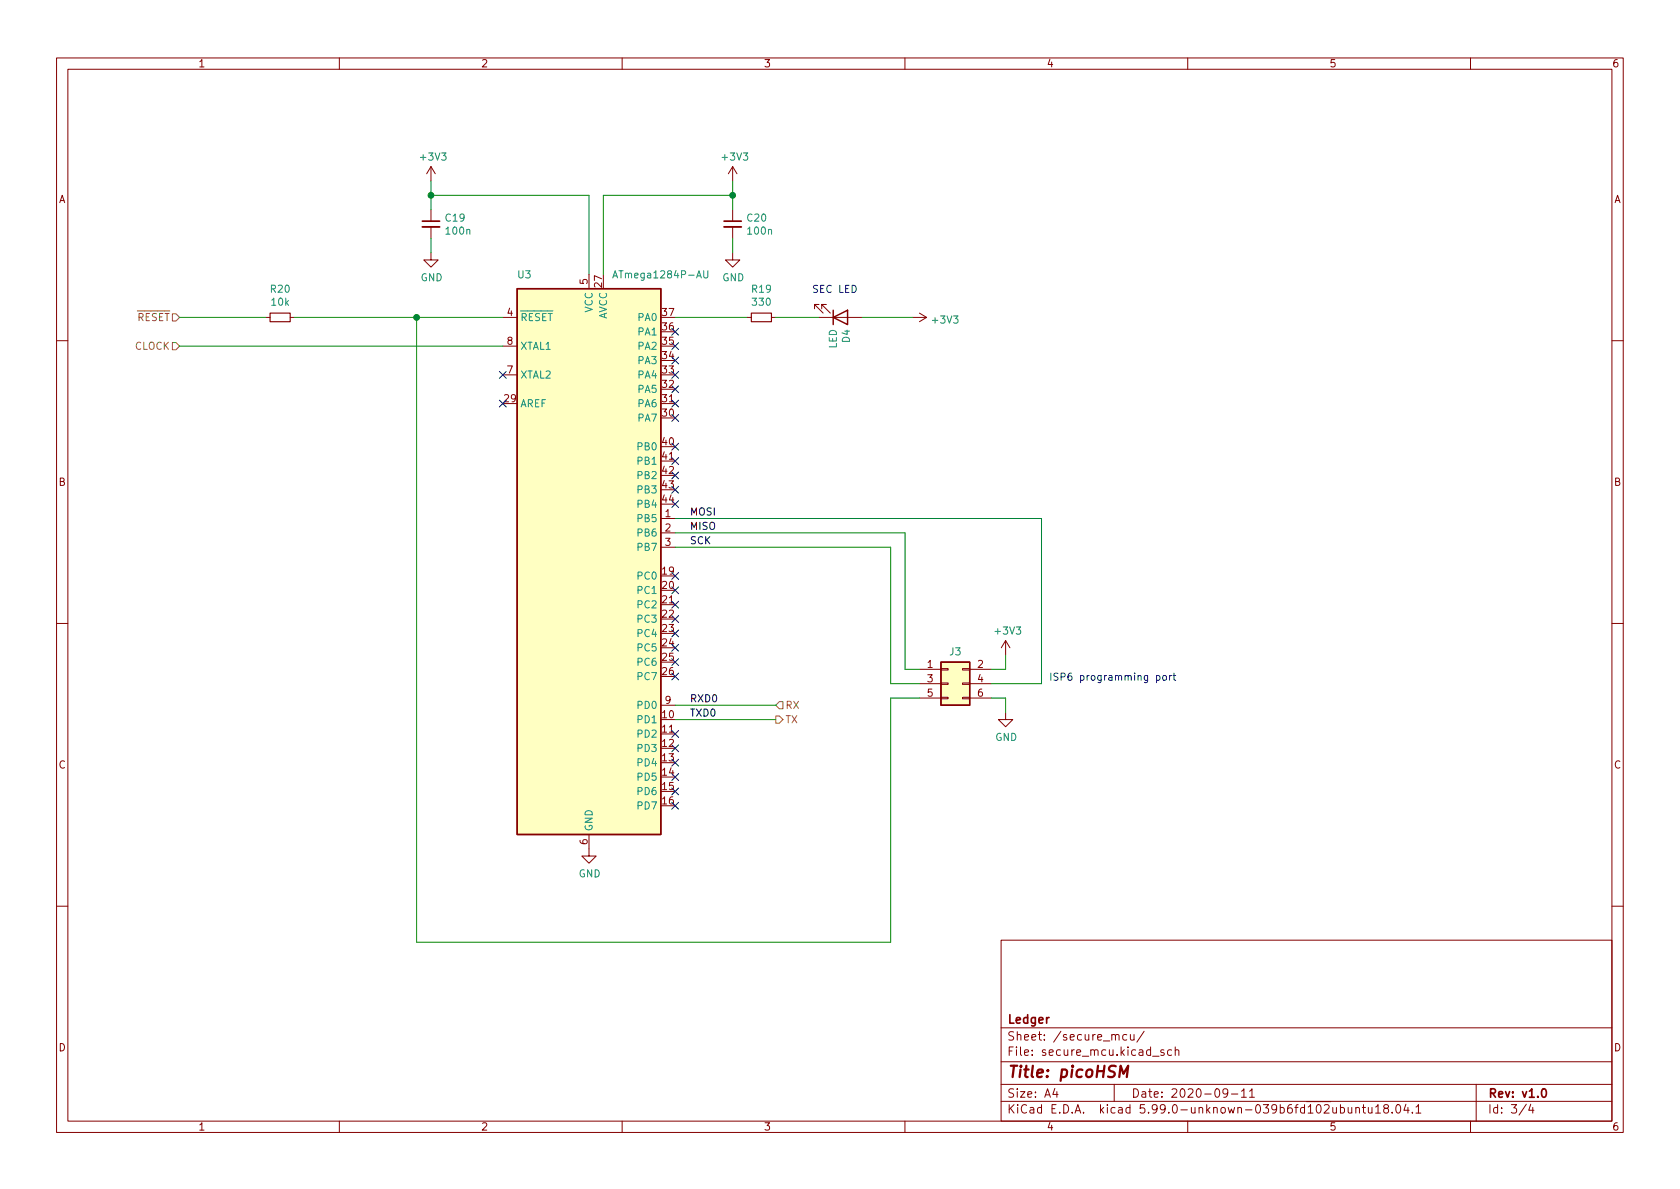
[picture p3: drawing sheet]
<svg xmlns="http://www.w3.org/2000/svg" width="297mm" height="210mm" viewBox="0 0 297 210" stroke-linecap="round" stroke-linejoin="round" font-family="sans-serif">
<g fill="none" stroke="#840000" stroke-width=".18">
<path d="M10 10.2h277v190.1h-277zM12 12.2h273v186.1h-273zM60 10.2v2M110 10.2v2M160 10.2v2M210 10.2v2M260 10.2v2M76.2 29.5l-.8 1.2M76.2 29.5v2.5M76.2 37.1v2M76.2 29.5l.8 1.2M129.5 29.5l-.7 1.2"/>
<path d="M129.5 29.5v2.5M129.5 37.1v2M129.5 29.5l.8 1.2M47 56.1h.8M51.3 56.1h.8M76.2 44.7v1.3h1.3l-1.3 1.2-1.3-1.2h1.3M76.2 40.1v2.1M88.9 56.1h2.5M104.1 48.5v2.5M129.5 44.7v1.3h1.3l-1.3 1.2-1.2-1.2h1.2M129.5 40.1v2.1M132.1 56.1h.7"/>
<path d="M136.4 56.1h.8M144 54.6v-.8h.8h-.8l1.5 1.6M144.8 56.1h7.6M145.3 54.6v-.8h.7h-.7l1.5 1.6M161.3 56.1h2.5M162.6 55.4l1.2 .7M163.8 56.1l-1.2 .8M10 60.2h2M88.9 66.3h2.5M88.9 61.2h2.5M116.8 71.4h2.6M285 60.2h2"/>
<path d="M116.8 91.7h2.6M116.8 94.2h2.6M116.8 96.8h2.6M116.8 81.5h2.6M10 110.2h2M116.8 106.9h2.6M162.6 118.4h3.8M166.4 118.2h1.2v.3h-1.2zM170.2 118.2h1.2v.3h-1.2zM171.4 118.4h3.9M177.8 113.3l-.8 1.2M177.8 113.3v2.5"/>
<path d="M177.8 113.3l.8 1.2M285 110.2h2M116.8 129.8h2.6M116.8 124.7h2.6M162.6 120.9h3.8M162.6 123.4h3.8M166.4 123.3h1.2v.3h-1.2zM166.4 120.8h1.2v.2h-1.2zM170.2 123.3h1.2v.3h-1.2zM170.2 120.8h1.2v.2h-1.2zM171.4 120.9h3.9M171.4 123.4h3.9"/>
<path d="M177.8 126v1.2h1.3l-1.3 1.3-1.3-1.3h1.3M104.1 147.6v3.8h1.3l-1.3 1.2-1.2-1.2h1.2M10 160.2h2M177 166.3h108v32h-108zM285 160.2h2M60 198.3v2M110 198.3v2M160 198.3v2M177 194.8h108M177 191.8h108M177 187.8h108M177 181.8h108"/>
<path d="M186.5 192.5l-.4 1h1M186.9 193v1M197 191.8v3M199.2 183l-.4-.1-.3 .3v.4l.1 .3h.6M199.9 182.9v1h.4l.2-.1M200.5 182.9v1M202.3 182.4l-1.3 1.9M203.8 186.8h1.1M205.8 185.7l-.4-.1-.2 .2 .1 .3 .5 .1v.4h-.6M207.1 185.7l-.4-.1-.3 .3v.4l.2 .3h.5M207.8 185.8l.2-.2 .4 .1v.9M207.8 185.1v1.5"/>
<path d="M210 198.3v2M217.1 193.2l-.3 .3-.4-.1-.2-.2 .2-.6 .4-.1 .2 .2a.99 .99 0 0 1-.4 1.3h-.2M217.7 193.5h1.2M219.5 193l.4-.5v1.5M219.5 194h.9M220.9 193l.5-.5v1.5M220.9 194h.9M239.7 196l.2-.2 .4 .1 .1 .9M239.7 195.8v1M240.9 195.8h.5M241.1 195.3v1.3l.3 .2M241.9 195.8l.1 1h.4l.2-.1"/>
<path d="M242.6 195.8v1M243.2 195.8l.4-.5v1.5M243.2 196.8h.9M244.9 196l-.3-.3 .1-.2 .2-.2 .5 .1 .1 .2-.1 .2-.6 .2-.2 .3v.2l.3 .3h.5l.1-.3-.1-.4-.2-.1M246.1 196.7v.1M247 195.4l.1-.1a.81 .81 0 0 1 .6 .7 .81 .81 0 0 1-.3 .8h-.1a.81 .81 0 0 1-.6-.6 .81 .81 0 0 1 .3-.8zM248.6 195.3l-.4 1h.9M248.9 195.8v1M249.7 196.7v.1M250.4 195.8l.4-.5v1.5M250.4 196.8h.8M260 198.3v2"/>
<path d="M261 191.8v6.5M269.9 195.3l-1.3 1.9M270.6 195.3l-.3 1h.9M271 195.8v1"/>
</g>
<path d="M74.7 39.1h3M128 39.1h3.1M272.8 192.6l.1-.1a.81 .81 0 0 1 .6 .7 .81 .81 0 0 1-.3 .8h-.1a.81 .81 0 0 1-.6-.6 .81 .81 0 0 1 .3-.8z" fill="none" stroke="#840000" stroke-width=".3"/>
<path d="M197.9 190.5l.2-2 .5 1.4 .9-1.4-.3 2" fill="none" stroke="#840000" stroke-width=".4"/>
<path d="M47.8 55.4h3.5v1.5h-3.5zM132.8 55.4h3.6v1.5h-3.6z" fill="none" stroke="#840000" stroke-width=".2"/>
<g fill="#ffffc2" stroke="#ffffc2" stroke-width=".18">
<path d="M91.4 51h25.4v96.6h-25.4z"/>
<path d="M166.4 117.1h5v7.6h-5z"/>
</g>
<path d="M91.4 51h25.4v96.6h-25.4zM147.3 56.1l2.6-1.2v2.5zM147.3 54.9v2.5M166.4 117.1h5v7.6h-5z" fill="none" stroke="#840000" stroke-width=".25"/>
<path d="M108.3 49.2l.5-1.3 .4 1.3M108.5 48.8h.6M124.4 47.9v1l.3 .3 .3-.1 .2-.2v-1" fill="none" stroke="#008484" stroke-width=".18"/>
<path d="M74.7 40.1h3M128 40.1h3.1" fill="none" stroke="#840000" stroke-width=".33"/>
<path d="M30.5 55.5h.6l.6 .6-.6 .7h-.6zM30.5 60.6h.6l.6 .6-.6 .6h-.6zM137.2 126.6h.6l.6 .6-.6 .7h-.6zM137.8 124.1h.6v1.2h-.6l-.6-.6z" fill="none" stroke="#848400" stroke-width=".18"/>
<path d="M204.5 119.5h.3l.3 .2-.1 .5h-.5M204.5 119.5v1.2M205.7 119.5h.3l.2 .2v.4l-.2 .2-.3-.1-.1-.1zM206.8 119.5v.8M207.1 119.5l-.3 .2M207.4 119.5h.5M207.6 119v1.1l.3 .2" fill="none" stroke="#0000c2" stroke-width=".18"/>
<g fill="none" stroke="#008400" stroke-width=".18">
<path d="M76.2 34.5h27.9v14M76.2 32v5.1M129.5 34.5h-22.8v14M129.5 32v5.1M31.7 56.1h15.3M52.1 56.1h36.8M73.7 56.1v110.5h83.8v-43.2h5.1M76.2 42.2v2.5M119.4 56.1h12.7M129.5 42.2v2.5M137.2 56.1h7.6M152.4 56.1h8.9"/>
<path d="M31.7 61.2h57.2M119.4 96.8h38.1v24.1h5.1M119.4 91.7h64.7v29.2h-8.8M119.4 94.2h40.6v24.2h2.6M177.8 115.8v2.6h-2.5M119.4 127.2h17.8M119.4 124.7h17.8M175.3 123.4h2.5v2.6"/>
</g>
<g fill="none" stroke="#000084" stroke-width=".18">
<path d="M118.8 58.1l1.2 1.2M120 58.1l-1.2 1.2M88.3 65.7l1.2 1.2M88.3 70.8l1.2 1.2M89.5 65.7l-1.2 1.2M89.5 70.8l-1.2 1.2M118.8 73.3l1.2 1.2M118.8 78.4l1.2 1.2M118.8 68.2l1.2 1.2M118.8 65.7l1.2 1.2M118.8 70.8l1.2 1.2M118.8 60.6l1.2 1.2"/>
<path d="M118.8 63.1l1.2 1.3M120 73.3l-1.2 1.2M120 78.4l-1.2 1.2M120 68.2l-1.2 1.2M120 65.7l-1.2 1.2M120 70.8l-1.2 1.2M120 60.6l-1.2 1.2M120 63.1l-1.2 1.3M118.8 83.5l1.2 1.2M118.8 80.9l1.2 1.2M118.8 86l1.2 1.2M118.8 88.5l1.2 1.3"/>
<path d="M120 83.5l-1.2 1.2M120 80.9l-1.2 1.2M120 86l-1.2 1.2M120 88.5l-1.2 1.3M118.8 116.5l1.2 1.2M118.8 119l1.2 1.2M118.8 111.4l1.2 1.2M118.8 108.9l1.2 1.2M118.8 106.3l1.2 1.2M118.8 101.2l1.2 1.3M118.8 103.8l1.2 1.2M118.8 113.9l1.2 1.3"/>
<path d="M120 116.5l-1.2 1.2M120 119l-1.2 1.2M120 111.4l-1.2 1.2M120 108.9l-1.2 1.2M120 106.3l-1.2 1.2M120 101.2l-1.2 1.3M120 103.8l-1.2 1.2M120 113.9l-1.2 1.3M118.8 139.3l1.2 1.3M118.8 129.2l1.2 1.2M118.8 134.3l1.2 1.2M118.8 136.8l1.2 1.2"/>
<path d="M118.8 131.7l1.2 1.2M120 139.3l-1.2 1.3M120 129.2l-1.2 1.2M120 134.3l-1.2 1.2M120 136.8l-1.2 1.2M120 131.7l-1.2 1.2M118.8 141.9l1.2 1.2M120 141.9l-1.2 1.2"/>
</g>
<g fill="#008400" stroke="#008400" stroke-width=".18">
<circle cx="73.7" cy="56.1" r=".51"/>
<circle cx="76.2" cy="34.5" r=".51"/>
<circle cx="129.5" cy="34.5" r=".51"/>
</g>
<text font-size="2.8" fill="#840000" x="178" y="190.6">Title: picoHSM</text>
<g font-size="2.1" fill="#840000">
<text x="178" y="184">Sheet: /secure_mcu/</text>
<text x="178" y="181">Ledger</text>
<text x="178" y="186.7">File: secure_mcu.kicad_sch</text>
<text x="178" y="196.9">KiCad E.D.A. kicad 5.99.0-unknown-039b6fd~102~ubuntu18.04.1</text>
<text x="178" y="194.1">Size: A4</text>
<text x="200" y="194.1">Date: 2020-09-11</text>
<text x="263" y="194.1">Rev: v1.0</text>
<text x="263" y="196.9">Id: 3/4</text>
</g>
<g font-size="1.8" fill="#840000">
<text x="35" y="11.9">1</text>
<text x="85" y="11.9">2</text>
<text x="135" y="11.9">3</text>
<text x="185" y="11.9">4</text>
<text x="235" y="11.9">5</text>
<text x="285" y="11.9">6</text>
<text x="10.3" y="35.9">A</text>
<text x="285.3" y="35.9">A</text>
<text x="103.9" y="50.3" transform="rotate(-90 103.9 50.3)">5</text>
<text x="106.4" y="50.8" transform="rotate(-90 106.4 50.8)">27</text>
<text x="89.7" y="55.9">4</text>
<text x="117.1" y="58.4">36</text>
<text x="117.1" y="55.9">37</text>
<text x="89.7" y="61">8</text>
<text x="117.1" y="63.5">34</text>
<text x="117.1" y="61">35</text>
<text x="89.2" y="71.1">29</text>
<text x="89.7" y="66">7</text>
<text x="117.1" y="71.1">31</text>
<text x="117.1" y="68.6">32</text>
<text x="117.1" y="66">33</text>
<text x="117.1" y="73.7">30</text>
<text x="117.1" y="78.7">40</text>
<text x="117.1" y="81.3">41</text>
<text x="117.1" y="83.8">42</text>
<text x="10.3" y="85.9">B</text>
<text x="117.1" y="86.4">43</text>
<text x="117.1" y="88.9">44</text>
<text x="285.3" y="85.9">B</text>
<text x="117.6" y="91.4">1</text>
<text x="117.6" y="94">2</text>
<text x="117.1" y="101.6">19</text>
<text x="117.6" y="96.5">3</text>
<text x="117.1" y="104.1">20</text>
<text x="117.1" y="106.7">21</text>
<text x="117.1" y="109.2">22</text>
<text x="117.1" y="111.8">23</text>
<text x="117.1" y="114.3">24</text>
<text x="117.1" y="116.8">25</text>
<text x="117.1" y="119.4">26</text>
<text x="164" y="118.1">1</text>
<text x="172.9" y="118.1">2</text>
<text x="117.6" y="124.5">9</text>
<text x="164" y="120.6">3</text>
<text x="164" y="123.2">5</text>
<text x="172.9" y="120.6">4</text>
<text x="172.9" y="123.2">6</text>
<text x="117.1" y="127">10</text>
<text x="117.1" y="129.5">11</text>
<text x="10.3" y="135.9">C</text>
<text x="117.1" y="132.1">12</text>
<text x="117.1" y="134.6">13</text>
<text x="117.1" y="137.2">14</text>
<text x="285.3" y="135.9">C</text>
<text x="117.1" y="139.7">15</text>
<text x="117.1" y="142.2">16</text>
<text x="103.9" y="149.3" transform="rotate(-90 103.9 149.3)">6</text>
<text x="10.3" y="185.9">D</text>
<text x="285.3" y="185.9">D</text>
<text x="35" y="199.9">1</text>
<text x="85" y="199.9">2</text>
<text x="135" y="199.9">3</text>
<text x="185" y="199.9">4</text>
<text x="235" y="199.9">5</text>
<text x="285" y="199.9">6</text>
</g>
<g font-size="1.8" fill="#008484">
<text x="74.5" y="28.4">+3V3</text>
<text x="127.8" y="28.4">+3V3</text>
<text x="78.8" y="39.2">C19</text>
<text x="79" y="41.5">100n</text>
<text x="132.2" y="39.2">C20</text>
<text x="132.3" y="41.5">100n</text>
<text x="47.9" y="51.7">R20</text>
<text x="74.3" y="49.7">GND</text>
<text x="91.6" y="49.2">U3</text>
<text x="109.2" y="49.2">ATmega1284P-AU</text>
<text x="127.7" y="49.7">GND</text>
<text x="133" y="51.7">R19</text>
<text x="48.1" y="54">10k</text>
<text x="91.9" y="56.8">~RESET</text>
<text x="104.8" y="55.3" transform="rotate(-90 104.8 55.3)">VCC</text>
<text x="107.3" y="56.6" transform="rotate(-90 107.3 56.6)">AVCC</text>
<text x="112.9" y="59.3">PA1</text>
<text x="112.9" y="56.8">PA0</text>
<text x="133.1" y="54">330</text>
<text x="165" y="57.2">+3V3</text>
<text x="91.9" y="61.8">XTAL1</text>
<text x="112.9" y="64.4">PA3</text>
<text x="112.9" y="61.8">PA2</text>
<text x="147.9" y="61.7" transform="rotate(-90 147.9 61.7)">LED</text>
<text x="150.3" y="60.6" transform="rotate(-90 150.3 60.6)">D4</text>
<text x="91.9" y="66.9">XTAL2</text>
<text x="112.9" y="69.5">PA5</text>
<text x="112.9" y="66.9">PA4</text>
<text x="91.9" y="72">AREF</text>
<text x="112.9" y="74.5">PA7</text>
<text x="112.9" y="72">PA6</text>
<text x="112.9" y="79.6">PB0</text>
<text x="112.9" y="82.2">PB1</text>
<text x="112.9" y="84.7">PB2</text>
<text x="112.9" y="87.2">PB3</text>
<text x="112.9" y="89.8">PB4</text>
<text x="112.9" y="92.3">PB5</text>
<text x="112.9" y="94.9">PB6</text>
<text x="112.9" y="97.4">PB7</text>
<text x="112.9" y="102.5">PC0</text>
<text x="112.9" y="105">PC1</text>
<text x="112.9" y="107.6">PC2</text>
<text x="112.9" y="110.1">PC3</text>
<text x="112.9" y="112.6">PC4</text>
<text x="176.1" y="112.2">+3V3</text>
<text x="112.9" y="115.2">PC5</text>
<text x="112.9" y="117.7">PC6</text>
<text x="167.9" y="115.9">J3</text>
<text x="112.9" y="120.3">PC7</text>
<text x="112.9" y="125.3">PD0</text>
<text x="112.9" y="127.9">PD1</text>
<text x="112.9" y="130.4">PD2</text>
<text x="175.9" y="131">GND</text>
<text x="112.9" y="133">PD3</text>
<text x="112.9" y="135.5">PD4</text>
<text x="112.9" y="138">PD5</text>
<text x="112.9" y="140.6">PD6</text>
<text x="112.9" y="143.1">PD7</text>
<text x="104.8" y="147.1" transform="rotate(-90 104.8 147.1)">GND</text>
<text x="102.3" y="155.1">GND</text>
</g>
<g font-size="1.8" fill="#0000c2">
<text x="143.5" y="51.8">SEC LED</text>
<text x="185.4" y="120.4">ISP6 programming port</text>
</g>
<g font-size="1.8" fill="#848400">
<text x="24.2" y="56.8">~RESET</text>
<text x="23.8" y="61.8">CLOCK</text>
<text x="138.8" y="125.3">RX</text>
<text x="138.8" y="127.9">TX</text>
</g>
<g font-size="1.8">
<text x="121.9" y="93.7">MISO</text>
<text x="121.9" y="91.1">MOSI</text>
<text x="121.9" y="96.2">SCK</text>
<text x="121.9" y="124.2">RXD0</text>
<text x="121.9" y="126.7">TXD0</text>
</g>
</svg>
